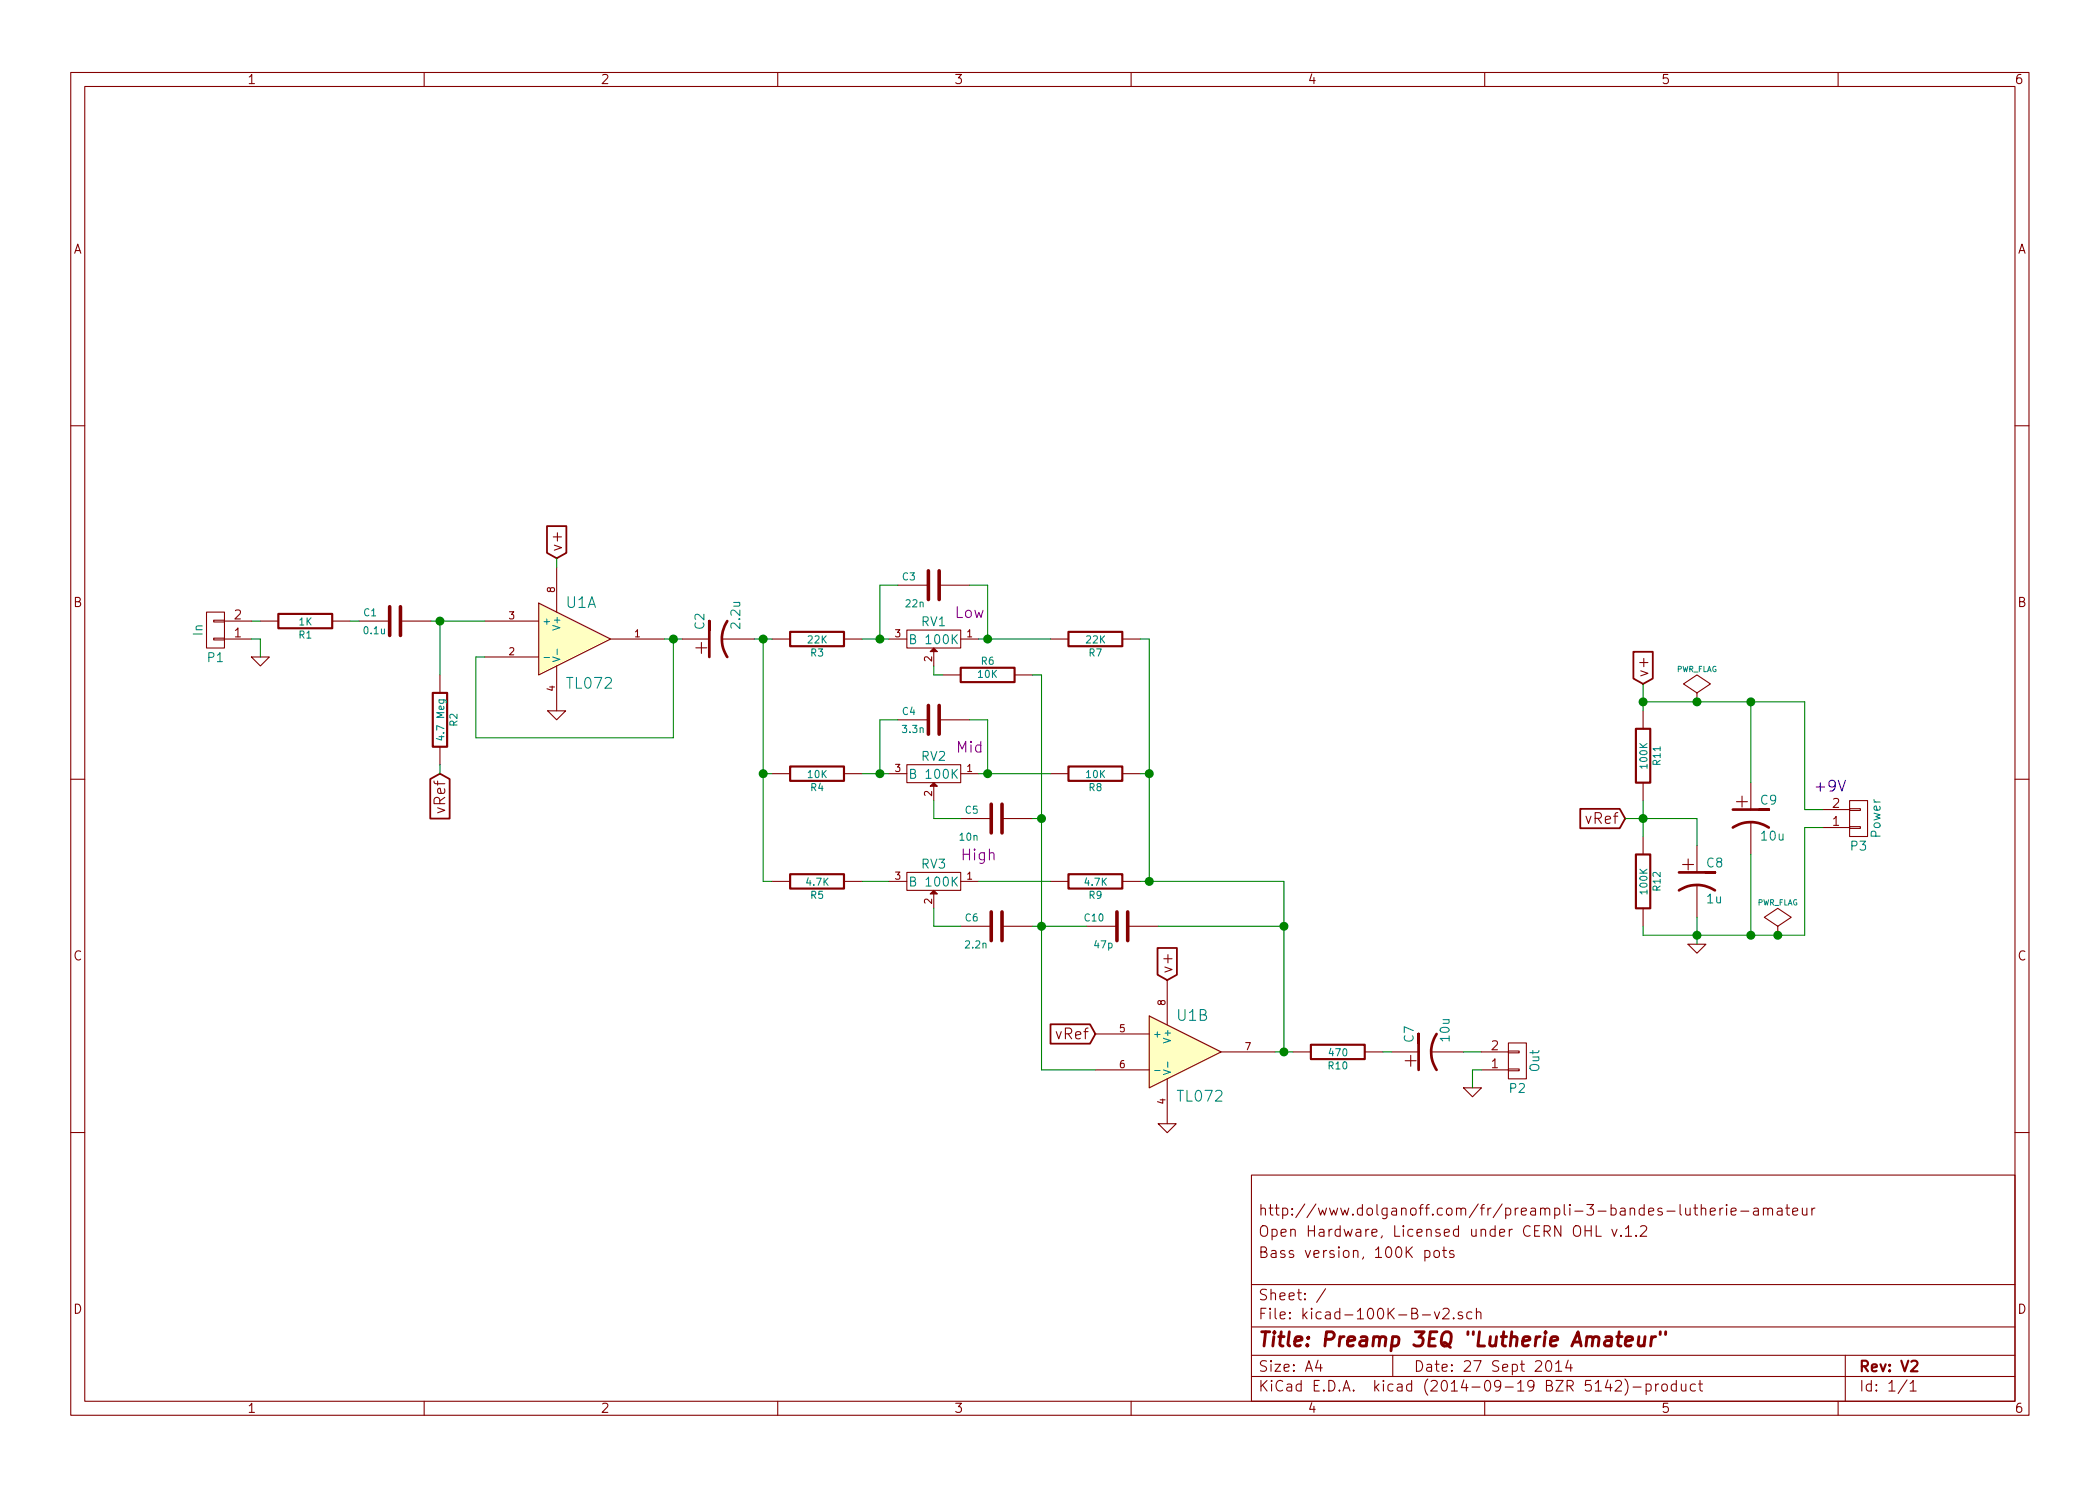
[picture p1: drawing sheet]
EESchema Schematic File Version 2
LIBS:power
LIBS:kicad-100K-B-v2-cache
EELAYER 24 0
EELAYER END
$Descr A4 11693 8268
encoding utf-8
Sheet 1 1
Title "Preamp 3EQ \"Lutherie Amateur\""
Date "27 Sept 2014"
Rev "V2"
Comp ""
Comment1 "Bass version, 100K pots"
Comment2 "Open Hardware, Licensed under CERN OHL v.1.2"
Comment3 "http://www.dolganoff.com/fr/preampli-3-bandes-lutherie-amateur"
Comment4 ""
$EndDescr
$Comp
L TL072 U1
U 1 1
P 3200 3550
F 0 "U1" H 3150 3750 60  0000 L CNN
F 1 "TL072" H 3150 3300 60  0000 L CNN
F 2 "Custom:DIP-8_LARGE_PADS" H 3200 3550 60  0001 C CNN
F 3 "" H 3200 3550 60  0000 C CNN
	1    3200 3550
	1    0    0    -1  
$EndComp
$Comp
L TL072 U1
U 2 1
P 6600 5850
F 0 "U1" H 6550 6050 60  0000 L CNN
F 1 "TL072" H 6550 5600 60  0000 L CNN
F 2 "Custom:DIP-8_LARGE_PADS" H 6600 5850 60  0001 C CNN
F 3 "" H 6600 5850 60  0000 C CNN
	2    6600 5850
	1    0    0    -1  
$EndComp
$Comp
L R R1
U 1 1
P 1700 3450
F 0 "R1" V 1780 3450 40  0000 C CNN
F 1 "1K" V 1707 3451 40  0000 C CNN
F 2 "Custom:R3-LARGE_PADS" V 1630 3450 30  0001 C CNN
F 3 "" H 1700 3450 30  0000 C CNN
	1    1700 3450
	0    1    1    0   
$EndComp
$Comp
L C C1
U 1 1
P 2200 3450
F 0 "C1" V 2250 3550 40  0000 L CNN
F 1 "0.1u" V 2150 3500 40  0000 L CNN
F 2 "Custom:C2-LARGE_PADS" H 2238 3300 30  0001 C CNN
F 3 "" H 2200 3450 60  0000 C CNN
	1    2200 3450
	0    -1   -1   0   
$EndComp
$Comp
L R R2
U 1 1
P 2450 4000
F 0 "R2" V 2530 4000 40  0000 C CNN
F 1 "4.7 Meg" V 2457 4001 40  0000 C CNN
F 2 "Custom:R3-LARGE_PADS" V 2380 4000 30  0001 C CNN
F 3 "" H 2450 4000 30  0000 C CNN
	1    2450 4000
	1    0    0    1   
$EndComp
Text GLabel 2450 4300 3    60   Input ~ 0
vRef
$Comp
L GND #PWR01
U 1 1
P 3100 3950
F 0 "#PWR01" H 3100 3950 30  0001 C CNN
F 1 "GND" H 3100 3880 30  0001 C CNN
F 2 "" H 3100 3950 60  0000 C CNN
F 3 "" H 3100 3950 60  0000 C CNN
	1    3100 3950
	1    0    0    -1  
$EndComp
Text GLabel 3100 3100 1    60   Input ~ 0
v+
$Comp
L R R3
U 1 1
P 4550 3550
F 0 "R3" V 4630 3550 40  0000 C CNN
F 1 "22K" V 4557 3551 40  0000 C CNN
F 2 "Custom:R3-LARGE_PADS" V 4480 3550 30  0001 C CNN
F 3 "" H 4550 3550 30  0000 C CNN
	1    4550 3550
	0    1    1    0   
$EndComp
$Comp
L R R4
U 1 1
P 4550 4300
F 0 "R4" V 4630 4300 40  0000 C CNN
F 1 "10K" V 4557 4301 40  0000 C CNN
F 2 "Custom:R3-LARGE_PADS" V 4480 4300 30  0001 C CNN
F 3 "" H 4550 4300 30  0000 C CNN
	1    4550 4300
	0    1    1    0   
$EndComp
$Comp
L R R9
U 1 1
P 6100 4900
F 0 "R9" V 6180 4900 40  0000 C CNN
F 1 "4.7K" V 6107 4901 40  0000 C CNN
F 2 "Custom:R3-LARGE_PADS" V 6030 4900 30  0001 C CNN
F 3 "" H 6100 4900 30  0000 C CNN
	1    6100 4900
	0    1    1    0   
$EndComp
$Comp
L POT RV1
U 1 1
P 5200 3550
F 0 "RV1" H 5200 3450 50  0000 C CNN
F 1 "B 100K" H 5200 3550 50  0000 C CNN
F 2 "Custom:SIL-3-LARGE_PADS" H 5200 3550 60  0001 C CNN
F 3 "" H 5200 3550 60  0000 C CNN
F 4 "Low" H 5000 3400 60  0000 C CNN "Field4"
	1    5200 3550
	-1   0    0    1   
$EndComp
$Comp
L C C3
U 1 1
P 5200 3250
F 0 "C3" V 5250 3350 40  0000 L CNN
F 1 "22n" V 5100 3300 40  0000 L CNN
F 2 "Custom:C2-LARGE_PADS" H 5238 3100 30  0001 C CNN
F 3 "" H 5200 3250 60  0000 C CNN
	1    5200 3250
	0    -1   -1   0   
$EndComp
$Comp
L R R7
U 1 1
P 6100 3550
F 0 "R7" V 6180 3550 40  0000 C CNN
F 1 "22K" V 6107 3551 40  0000 C CNN
F 2 "Custom:R3-LARGE_PADS" V 6030 3550 30  0001 C CNN
F 3 "" H 6100 3550 30  0000 C CNN
	1    6100 3550
	0    1    1    0   
$EndComp
$Comp
L C C4
U 1 1
P 5200 4000
F 0 "C4" V 5250 4100 40  0000 L CNN
F 1 "3.3n" V 5150 4050 40  0000 L CNN
F 2 "Custom:C2-LARGE_PADS" H 5238 3850 30  0001 C CNN
F 3 "" H 5200 4000 60  0000 C CNN
	1    5200 4000
	0    -1   -1   0   
$EndComp
$Comp
L POT RV2
U 1 1
P 5200 4300
F 0 "RV2" H 5200 4200 50  0000 C CNN
F 1 "B 100K" H 5200 4300 50  0000 C CNN
F 2 "Custom:SIL-3-LARGE_PADS" H 5200 4300 60  0001 C CNN
F 3 "" H 5200 4300 60  0000 C CNN
F 4 "Mid" H 5000 4150 60  0000 C CNN "Field4"
	1    5200 4300
	-1   0    0    1   
$EndComp
$Comp
L R R8
U 1 1
P 6100 4300
F 0 "R8" V 6180 4300 40  0000 C CNN
F 1 "10K" V 6107 4301 40  0000 C CNN
F 2 "Custom:R3-LARGE_PADS" V 6030 4300 30  0001 C CNN
F 3 "" H 6100 4300 30  0000 C CNN
	1    6100 4300
	0    1    1    0   
$EndComp
$Comp
L R R6
U 1 1
P 5500 3750
F 0 "R6" V 5580 3750 40  0000 C CNN
F 1 "10K" V 5507 3751 40  0000 C CNN
F 2 "Custom:R3-LARGE_PADS" V 5430 3750 30  0001 C CNN
F 3 "" H 5500 3750 30  0000 C CNN
	1    5500 3750
	0    -1   -1   0   
$EndComp
$Comp
L POT RV3
U 1 1
P 5200 4900
F 0 "RV3" H 5200 4800 50  0000 C CNN
F 1 "B 100K" H 5200 4900 50  0000 C CNN
F 2 "Custom:SIL-3-LARGE_PADS" H 5200 4900 60  0001 C CNN
F 3 "" H 5200 4900 60  0000 C CNN
F 4 "High" H 4950 4750 60  0000 C CNN "Field4"
	1    5200 4900
	-1   0    0    1   
$EndComp
$Comp
L C C5
U 1 1
P 5550 4550
F 0 "C5" V 5600 4650 40  0000 L CNN
F 1 "10n" V 5450 4650 40  0000 L CNN
F 2 "Custom:C2-LARGE_PADS" H 5588 4400 30  0001 C CNN
F 3 "" H 5550 4550 60  0000 C CNN
	1    5550 4550
	0    -1   -1   0   
$EndComp
$Comp
L R R5
U 1 1
P 4550 4900
F 0 "R5" V 4630 4900 40  0000 C CNN
F 1 "4.7K" V 4557 4901 40  0000 C CNN
F 2 "Custom:R3-LARGE_PADS" V 4480 4900 30  0001 C CNN
F 3 "" H 4550 4900 30  0000 C CNN
	1    4550 4900
	0    1    1    0   
$EndComp
$Comp
L C C6
U 1 1
P 5550 5150
F 0 "C6" V 5600 5250 40  0000 L CNN
F 1 "2.2n" V 5450 5200 40  0000 L CNN
F 2 "Custom:C2-LARGE_PADS" H 5588 5000 30  0001 C CNN
F 3 "" H 5550 5150 60  0000 C CNN
	1    5550 5150
	0    -1   -1   0   
$EndComp
Text GLabel 6100 5750 0    60   Input ~ 0
vRef
Text GLabel 6500 5450 1    60   Input ~ 0
v+
$Comp
L GND #PWR02
U 1 1
P 6500 6250
F 0 "#PWR02" H 6500 6250 30  0001 C CNN
F 1 "GND" H 6500 6180 30  0001 C CNN
F 2 "" H 6500 6250 60  0000 C CNN
F 3 "" H 6500 6250 60  0000 C CNN
	1    6500 6250
	1    0    0    -1  
$EndComp
$Comp
L R R10
U 1 1
P 7450 5850
F 0 "R10" V 7530 5850 40  0000 C CNN
F 1 "470" V 7457 5851 40  0000 C CNN
F 2 "Custom:R3-LARGE_PADS" V 7380 5850 30  0001 C CNN
F 3 "" H 7450 5850 30  0000 C CNN
	1    7450 5850
	0    1    1    0   
$EndComp
$Comp
L CP1 C7
U 1 1
P 7950 5850
F 0 "C7" H 8000 5950 50  0000 L CNN
F 1 "10u" H 8000 5750 50  0000 L CNN
F 2 "Custom:C1.5V7-LARGE_PADS" H 7950 5850 60  0001 C CNN
F 3 "" H 7950 5850 60  0000 C CNN
	1    7950 5850
	0    -1   -1   0   
$EndComp
$Comp
L R R11
U 1 1
P 9150 4200
F 0 "R11" V 9230 4200 40  0000 C CNN
F 1 "100K" V 9157 4201 40  0000 C CNN
F 2 "Custom:R3-LARGE_PADS" V 9080 4200 30  0001 C CNN
F 3 "" H 9150 4200 30  0000 C CNN
	1    9150 4200
	1    0    0    1   
$EndComp
$Comp
L R R12
U 1 1
P 9150 4900
F 0 "R12" V 9230 4900 40  0000 C CNN
F 1 "100K" V 9157 4901 40  0000 C CNN
F 2 "Custom:R3-LARGE_PADS" V 9080 4900 30  0001 C CNN
F 3 "" H 9150 4900 30  0000 C CNN
	1    9150 4900
	1    0    0    1   
$EndComp
$Comp
L CP1 C8
U 1 1
P 9450 4900
F 0 "C8" H 9500 5000 50  0000 L CNN
F 1 "1u" H 9500 4800 50  0000 L CNN
F 2 "Custom:C1.5V7-LARGE_PADS" H 9450 4900 60  0001 C CNN
F 3 "" H 9450 4900 60  0000 C CNN
	1    9450 4900
	1    0    0    -1  
$EndComp
$Comp
L CP1 C9
U 1 1
P 9750 4550
F 0 "C9" H 9800 4650 50  0000 L CNN
F 1 "10u" H 9800 4450 50  0000 L CNN
F 2 "Custom:C1.5V7-LARGE_PADS" H 9750 4550 60  0001 C CNN
F 3 "" H 9750 4550 60  0000 C CNN
	1    9750 4550
	1    0    0    -1  
$EndComp
$Comp
L GND #PWR03
U 1 1
P 9450 5250
F 0 "#PWR03" H 9450 5250 30  0001 C CNN
F 1 "GND" H 9450 5180 30  0001 C CNN
F 2 "" H 9450 5250 60  0000 C CNN
F 3 "" H 9450 5250 60  0000 C CNN
	1    9450 5250
	1    0    0    -1  
$EndComp
Text GLabel 9150 3800 1    60   Input ~ 0
v+
Text GLabel 9050 4550 0    60   Input ~ 0
vRef
$Comp
L CONN_01X02 P3
U 1 1
P 10350 4550
F 0 "P3" H 10350 4700 50  0000 C CNN
F 1 "Power" V 10450 4550 50  0000 C CNN
F 2 "Custom:SIL-2-LARGE_PADS" H 10350 4550 60  0001 C CNN
F 3 "" H 10350 4550 60  0000 C CNN
	1    10350 4550
	1    0    0    1   
$EndComp
Wire Wire Line
	2400 3450 2700 3450
Wire Wire Line
	2700 3650 2650 3650
Wire Wire Line
	2650 3650 2650 4100
Wire Wire Line
	2650 4100 3750 4100
Wire Wire Line
	3750 4100 3750 3550
Wire Wire Line
	3700 3550 3800 3550
Wire Wire Line
	2450 3450 2450 3750
Connection ~ 2450 3450
Wire Wire Line
	1950 3450 2000 3450
Wire Wire Line
	1400 3450 1450 3450
Wire Wire Line
	2450 4300 2450 4250
Wire Wire Line
	3100 3100 3100 3150
Connection ~ 3750 3550
Wire Wire Line
	4900 3550 4900 3250
Wire Wire Line
	4900 3250 5000 3250
Wire Wire Line
	5400 3250 5500 3250
Wire Wire Line
	5500 3250 5500 3550
Wire Wire Line
	5450 3550 5850 3550
Connection ~ 5500 3550
Wire Wire Line
	4800 3550 4950 3550
Connection ~ 4900 3550
Wire Wire Line
	4800 4300 4950 4300
Wire Wire Line
	4900 4300 4900 4000
Wire Wire Line
	4900 4000 5000 4000
Wire Wire Line
	5450 4300 5850 4300
Wire Wire Line
	5500 4300 5500 4000
Wire Wire Line
	5500 4000 5400 4000
Connection ~ 5500 4300
Connection ~ 4900 4300
Wire Wire Line
	4300 4300 4250 4300
Wire Wire Line
	4250 3550 4250 4900
Wire Wire Line
	4200 3550 4300 3550
Connection ~ 4250 3550
Wire Wire Line
	5200 3700 5200 3750
Wire Wire Line
	5200 4450 5200 4550
Wire Wire Line
	5800 3750 5800 5950
Wire Wire Line
	5800 4550 5750 4550
Wire Wire Line
	4250 4900 4300 4900
Connection ~ 4250 4300
Wire Wire Line
	4800 4900 4950 4900
Wire Wire Line
	5450 4900 5850 4900
Wire Wire Line
	5200 5150 5200 5050
Connection ~ 5800 4550
Wire Wire Line
	6350 3550 6400 3550
Wire Wire Line
	6400 3550 6400 4900
Wire Wire Line
	6400 4300 6350 4300
Wire Wire Line
	6350 4900 7150 4900
Connection ~ 6400 4300
Wire Wire Line
	7150 4900 7150 5850
Connection ~ 6400 4900
Wire Wire Line
	5350 5150 5200 5150
Wire Wire Line
	5200 4550 5350 4550
Wire Wire Line
	5200 3750 5250 3750
Wire Wire Line
	5750 3750 5800 3750
Wire Wire Line
	5800 5950 6100 5950
Wire Wire Line
	7100 5850 7200 5850
Connection ~ 7150 5850
Wire Wire Line
	7750 5850 7700 5850
Wire Wire Line
	9150 4450 9150 4650
Wire Wire Line
	8250 5850 8150 5850
Wire Wire Line
	9050 4550 9450 4550
Wire Wire Line
	9450 4550 9450 4700
Connection ~ 9150 4550
Wire Wire Line
	9150 5150 9150 5200
Wire Wire Line
	9150 5200 10050 5200
Wire Wire Line
	9450 5100 9450 5250
Wire Wire Line
	9750 3900 9750 4350
Wire Wire Line
	9150 3900 10050 3900
Wire Wire Line
	9150 3800 9150 3950
Wire Wire Line
	9750 5200 9750 4750
Connection ~ 9450 5200
Connection ~ 9150 3900
Wire Wire Line
	10150 4500 10050 4500
Wire Wire Line
	10050 4500 10050 3900
Connection ~ 9750 3900
Wire Wire Line
	10150 4600 10050 4600
Wire Wire Line
	10050 4600 10050 5200
Connection ~ 9750 5200
$Comp
L PWR_FLAG #FLG04
U 1 1
P 9450 3900
F 0 "#FLG04" H 9450 3995 30  0001 C CNN
F 1 "PWR_FLAG" H 9450 4080 30  0000 C CNN
F 2 "" H 9450 3900 60  0000 C CNN
F 3 "" H 9450 3900 60  0000 C CNN
	1    9450 3900
	1    0    0    -1  
$EndComp
Connection ~ 9450 3900
$Comp
L PWR_FLAG #FLG05
U 1 1
P 9900 5200
F 0 "#FLG05" H 9900 5295 30  0001 C CNN
F 1 "PWR_FLAG" H 9900 5380 30  0000 C CNN
F 2 "" H 9900 5200 60  0000 C CNN
F 3 "" H 9900 5200 60  0000 C CNN
	1    9900 5200
	1    0    0    -1  
$EndComp
Connection ~ 9900 5200
Text Notes 10100 4400 0    60   ~ 0
+9V
$Comp
L CP1 C2
U 1 1
P 4000 3550
F 0 "C2" H 4050 3650 50  0000 L CNN
F 1 "2.2u" H 4050 3450 50  0000 L CNN
F 2 "Custom:C1.5V7-LARGE_PADS" H 4000 3550 60  0001 C CNN
F 3 "" H 4000 3550 60  0000 C CNN
	1    4000 3550
	0    -1   -1   0   
$EndComp
$Comp
L CONN_01X02 P2
U 1 1
P 8450 5900
F 0 "P2" H 8450 6050 50  0000 C CNN
F 1 "Out" V 8550 5900 50  0000 C CNN
F 2 "Custom:SIL-2-LARGE_PADS" H 8450 5900 60  0001 C CNN
F 3 "" H 8450 5900 60  0000 C CNN
	1    8450 5900
	1    0    0    1   
$EndComp
$Comp
L GND #PWR06
U 1 1
P 8200 6050
F 0 "#PWR06" H 8200 6050 30  0001 C CNN
F 1 "GND" H 8200 5980 30  0001 C CNN
F 2 "" H 8200 6050 60  0000 C CNN
F 3 "" H 8200 6050 60  0000 C CNN
	1    8200 6050
	1    0    0    -1  
$EndComp
Wire Wire Line
	8200 6050 8200 5950
Wire Wire Line
	8200 5950 8250 5950
$Comp
L CONN_01X02 P1
U 1 1
P 1200 3500
F 0 "P1" H 1200 3650 50  0000 C CNN
F 1 "In" V 1300 3500 50  0000 C CNN
F 2 "Custom:SIL-2-LARGE_PADS" H 1200 3500 60  0001 C CNN
F 3 "" H 1200 3500 60  0000 C CNN
	1    1200 3500
	-1   0    0    1   
$EndComp
$Comp
L GND #PWR07
U 1 1
P 1450 3650
F 0 "#PWR07" H 1450 3650 30  0001 C CNN
F 1 "GND" H 1450 3580 30  0001 C CNN
F 2 "" H 1450 3650 60  0000 C CNN
F 3 "" H 1450 3650 60  0000 C CNN
	1    1450 3650
	1    0    0    -1  
$EndComp
Wire Wire Line
	1450 3650 1450 3550
Wire Wire Line
	1450 3550 1400 3550
$Comp
L C C10
U 1 1
P 6250 5150
F 0 "C10" V 6300 5250 40  0000 L CNN
F 1 "47p" V 6150 5200 40  0000 L CNN
F 2 "Custom:C2-LARGE_PADS" H 6288 5000 30  0001 C CNN
F 3 "" H 6250 5150 60  0000 C CNN
	1    6250 5150
	0    -1   -1   0   
$EndComp
Wire Wire Line
	6450 5150 7150 5150
Connection ~ 7150 5150
Wire Wire Line
	5750 5150 6050 5150
Connection ~ 5800 5150
$EndSCHEMATC
